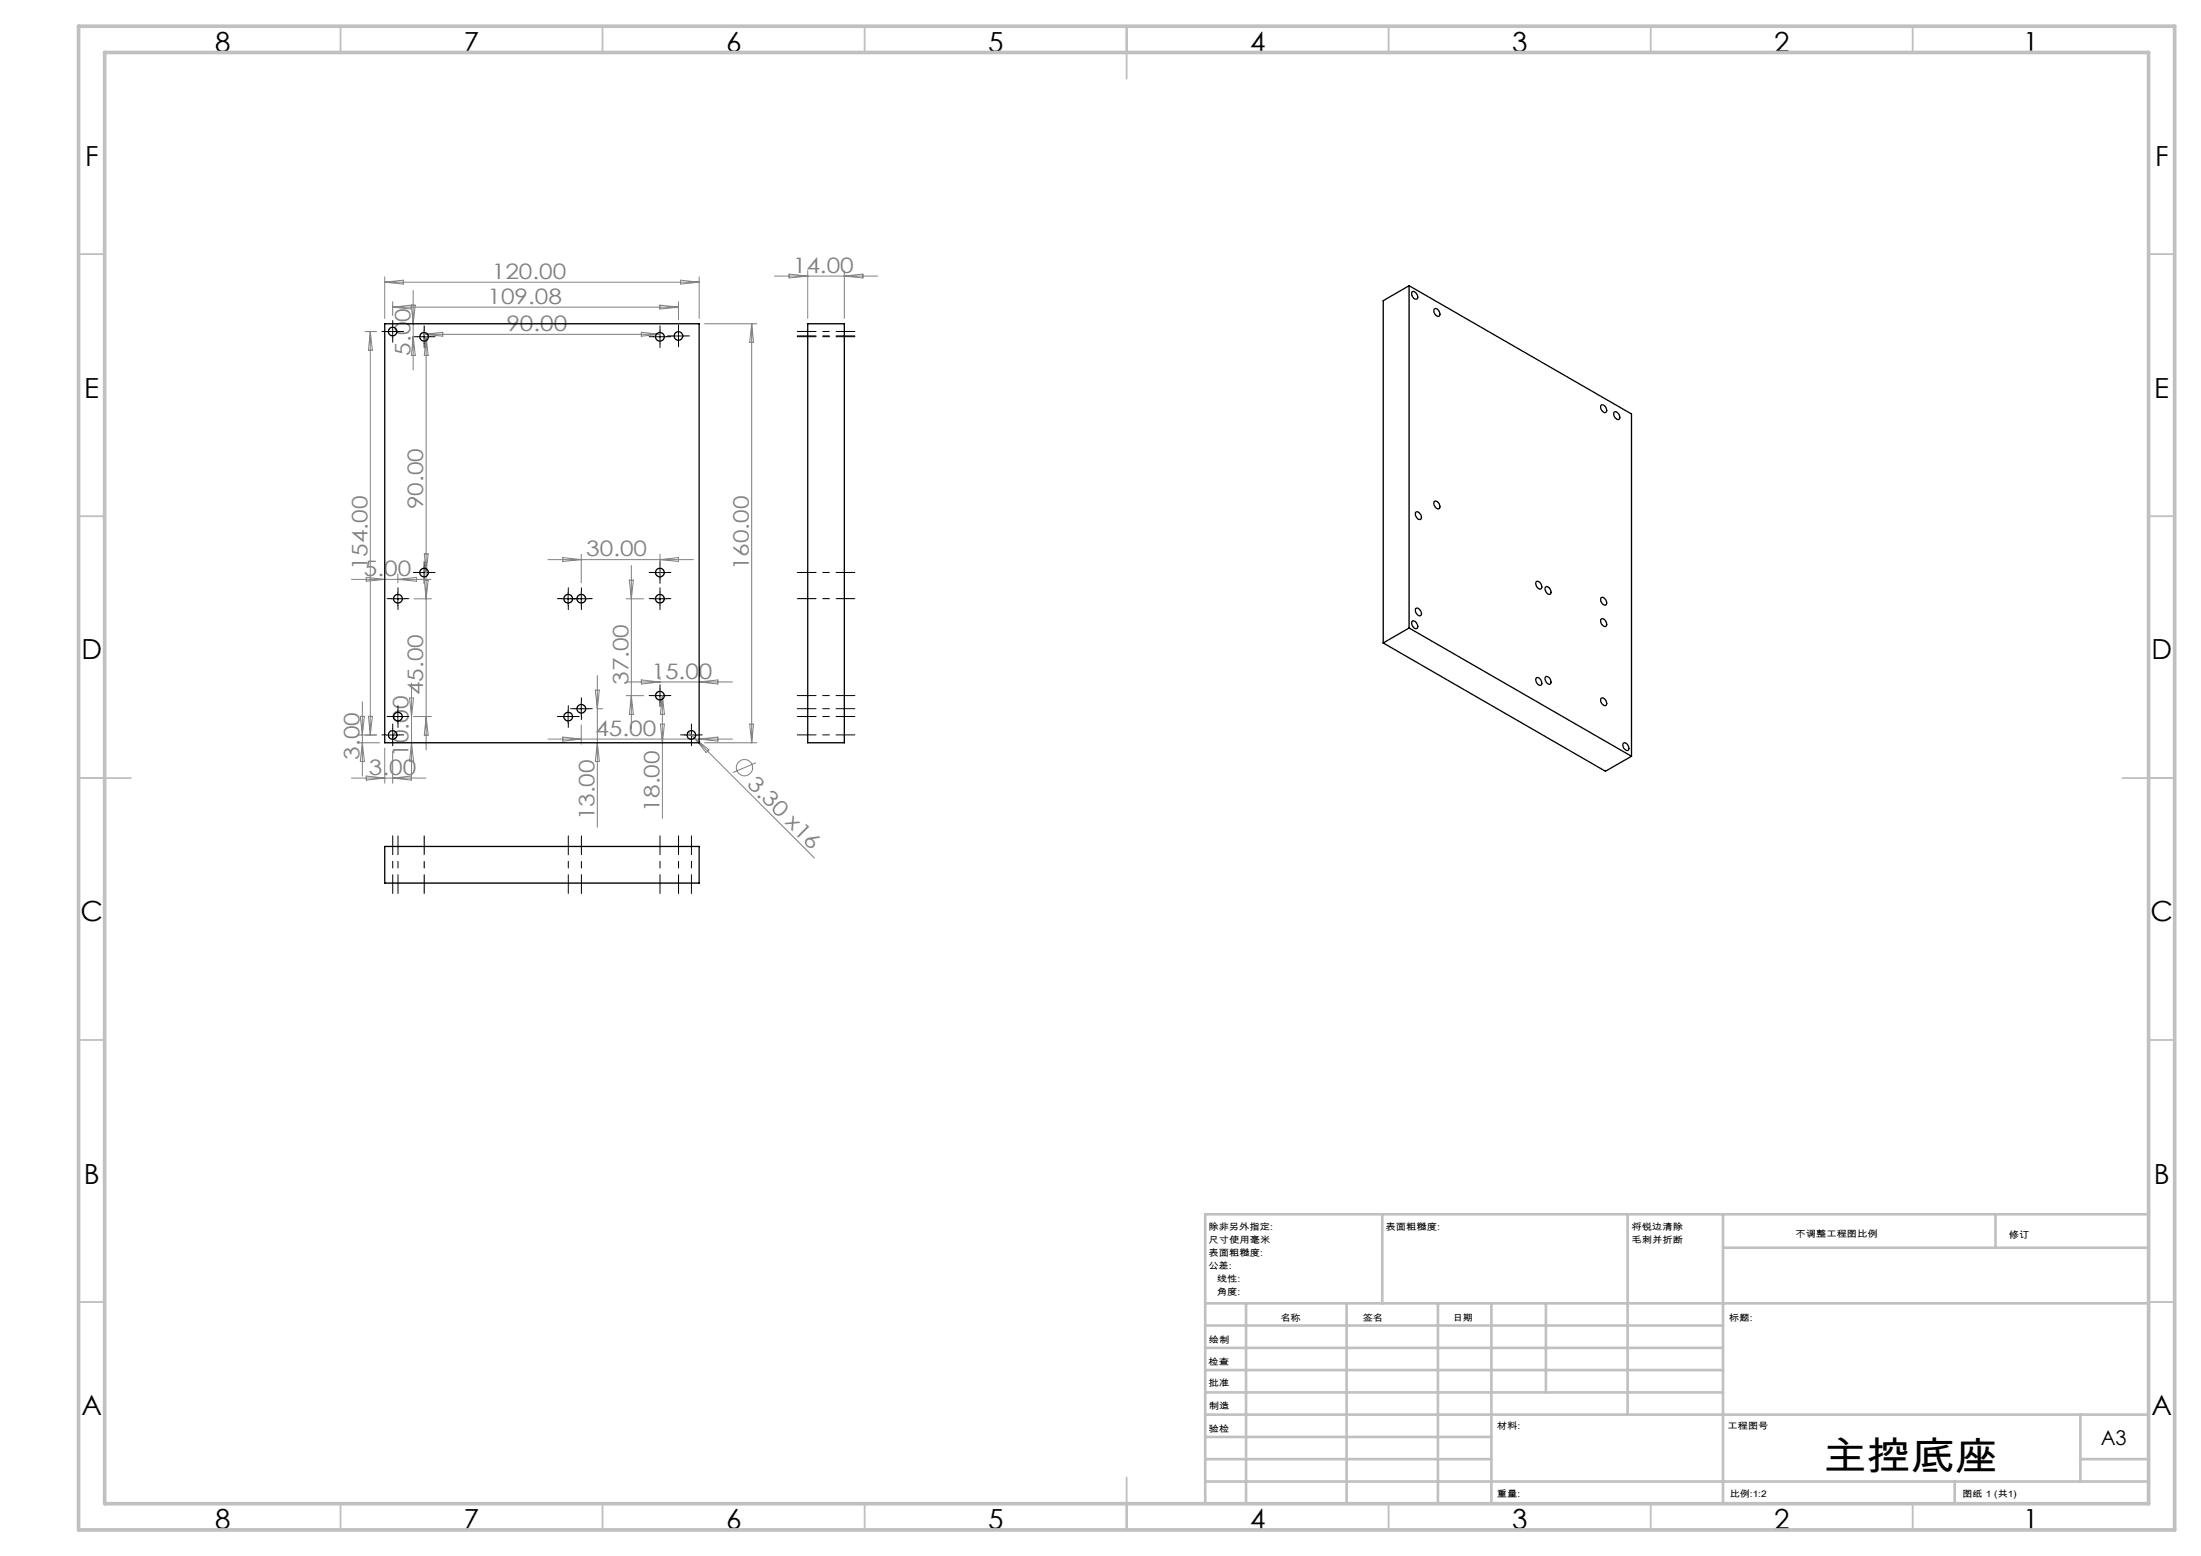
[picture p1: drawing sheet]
<svg xmlns="http://www.w3.org/2000/svg" width="420mm" height="297mm" viewBox="0 0 420 297" stroke-linecap="round" stroke-linejoin="round" font-family="sans-serif">
<g fill="none" stroke="#808080" stroke-width=".19">
<path d="M73.4 52.8v8M73.4 53.9h60M73.4 53.9l3.6-.4v.7zM74.9 57.6v2.6M74.9 58.6h54.6M78.5 58.2l-3.6 .4M78.5 58.2v.8l-3.6-.4M78.5 58.2h.7l-.4 3.6zM78.8 55.5v15.1M125.9 58.2l3.6 .4-3.6 .4zM129.5 57.6v3.5M129.9 53.5l3.5 .4-3.5 .3z"/>
<path d="M133.4 52.8v8M147.8 52.7h19.7M150.6 52.3l3.5 .4-3.5 .4zM154.1 51.7v9.1M161.1 51.7v9.1M161.1 52.7l3.6-.4v.8zM69.7 63.3h2.2M70.7 63.3v77M70.7 63.3l.3 3.5h-.7zM78.8 64.3l.4 3.5h-.7zM80.9 63.8h45M80.9 63.8l3.6-.4v.8z"/>
<path d="M81.3 64.3l.4 3.5h-.7zM81.3 64.3v78.8M122.4 63.4l3.5 .4-3.5 .4zM134.4 61.8h10M143.4 61.8v80M143.4 61.8l.4 3.5h-.7zM67.1 110.6h15.2M69.9 110.2l3.5 .4-3.5 .3zM75.9 109.6v1.6M75.9 110.6l3.6-.4v.7zM79 114.3h3.3M81 105.7h.7l-.4 3.6z"/>
<path d="M81 110.7h.7l-.4 3.6zM104.6 106.8h27.7M107.4 106.4l3.5 .4-3.5 .4zM110.9 105.8v5.4M119.5 114.3h3.3M120.1 110.7h.8l-.4 3.6zM120.5 107.9v31.2M125.9 106.8l3.6-.4v.8zM125.9 105.8v5.4M68.8 136.7h.7l-.4 3.6zM69.1 133.9v14.2M70.3 136.7h.7l-.3 3.6z"/>
<path d="M78.1 133.2h.8l-.4 3.6zM78.5 130.4v17.7M79 136.8h3.3M81.3 136.8l.4 3.5h-.7zM110.9 138.4v3.7M113.6 131.7h.8l-.4 3.6zM114 128.9v29M114 135.3h1M119.5 132.8h3.3M119.6 130.2h20.2M120.5 132.8l.4 3.5h-.8zM122.4 129.8l3.5 .4-3.5 .4z"/>
<path d="M125.9 129.2v.5M126 138.2h.8l-.4 3.6zM126.4 132.8l.4 3.5h-.8zM126.4 132.8v23.4M131.3 139.7l24.1 24.1M133.4 130.2l3.6-.4v.8zM143.1 138.2h.7l-.4 3.6zM67.1 148.5h14.2M68.2 140.3h3.7M68.2 141.8h4.2M69.1 141.8l.4 3.5h-.7zM69.9 148.1l3.5 .4-3.5 .4z"/>
<path d="M73.4 142.8v6.7M74.9 143.4v6.1M74.9 148.5l3.6-.4v.8zM78.5 141.8l.4 3.5h-.8zM104.6 141.1h35.2M107.4 140.7l3.5 .4-3.5 .4zM114 141.8l.4 3.5h-.8zM132.5 140.9l2.8 2.2-.5 .5zM133.4 141.1l3.6-.4v.8zM134.4 141.8h10M144.3 145.6l-4.4 1.9"/>
<circle cx="142.1" cy="146.5" r="1.55"/>
</g>
<g fill="none" stroke="#000" stroke-width=".19" stroke-dasharray="15.2 1.3 1.3 1.3" stroke-dashoffset="11.6">
<path d="M152.1 63.3h11M152.1 64.1h11M152.1 64.3h11M152.1 114.3h11M152.1 109.3h11M152.1 136.8h11M152.1 135.3h11M152.1 132.8h11M74.9 159.5v11M75.9 159.5v11M80.9 159.5v11M108.4 159.5v11"/>
<path d="M110.9 159.5v11M125.9 159.5v11M129.5 159.5v11M131.9 159.5v11M152.1 140.3h11"/>
</g>
<g fill="none" stroke="#000" stroke-width=".19" stroke-dasharray="15.2 1.3 1.3 1.3">
<path d="M73.7 63.3h-.8M74.9 62v-.8M74.9 64.5v.8M76.2 63.3h.8M79.7 64.3h-.8M80.9 63v-.8M80.9 65.5v.8M82.2 64.3h.8M124.7 64.3h-.8M125.9 63v-.8M125.9 65.5v.8M127.2 64.3h.8"/>
<path d="M128.2 64.1h-.8M129.5 62.9v-.9M129.5 65.4v.8M130.7 64.1h.9M74.7 114.3h-.8M75.9 113v-.8M75.9 115.5v.8M77.2 114.3h.8M79.7 109.3h-.8M80.9 108v-.8M80.9 110.5v.8M82.2 109.3h.8"/>
<path d="M107.2 114.3h-.8M108.4 113v-.8M108.4 115.5v.8M109.7 114.3h-.8M109.7 114.3h.8M110.9 113v-.8M110.9 115.5v.8M112.2 114.3h.8M124.7 109.3h-.8M124.7 114.3h-.8M125.9 108v-.8M125.9 110.5v.8"/>
<path d="M125.9 113v-.8M125.9 115.5v.8M127.2 109.3h.8M127.2 114.3h.8M74.7 136.8h-.8M74.9 139v-.8M75.9 135.5v-.8M75.9 138v.8M77.2 136.8h.8M107.2 136.8h-.8M108.4 135.5v-.8M108.4 138v.8"/>
<path d="M109.7 135.3h-.8M109.7 136.8h.8M110.9 134v-.8M110.9 136.5v.8M112.2 135.3h.8M124.7 132.8h-.8M125.9 131.5v-.8M125.9 134v.8M127.2 132.8h.8M131.9 139v-.8M73.7 140.3h-.8M74.9 141.5v.8"/>
<path d="M76.2 140.3h.8M130.7 140.3h-.8M131.9 141.5v.8M133.2 140.3h.8"/>
</g>
<g fill="none" stroke="#000" stroke-width=".19">
<path d="M73.7 63.3h2.5M74.9 62.1v2.4M79.7 64.3h2.5M80.9 63v2.5M124.7 64.3h2.5M125.9 63v2.5M128.2 64.1h2.5M129.5 62.9v2.5M74.7 114.3h2.5M75.9 113v2.5M79.7 109.3h2.5M80.9 108.1v2.4"/>
<path d="M107.2 114.3h5M108.4 113v2.5M110.9 113v2.5M124.7 109.3h2.5M124.7 114.3h2.5M125.9 108.1v2.4M125.9 113v2.5M74.7 136.8h2.5M74.9 139v2.5M75.9 135.5v2.5M107.2 136.8h2.5M108.4 135.5v2.5"/>
<path d="M109.7 135.3h2.5M110.9 134.1v2.4M124.7 132.8h2.5M125.9 131.5v2.6M131.9 139v2.5M73.7 140.3h2.5M130.7 140.3h2.5"/>
</g>
<g fill="none" stroke="#c0c0c0" stroke-width=".35">
<path d="M65 5v5M115 5v5M165 5v5M215 5v10M265 5v5M315 5v5M365 5v5M15 48.5h5M410 48.5h5M15 98.5h5M410 98.5h5M15 148.5h10"/>
<path d="M405 148.5h10M15 198.5h5M410 198.5h5M15 248.5h5M410 248.5h5M65 287v5M115 287v5M165 287v5M215 282v10M265 287v5M315 287v5M365 287v5"/>
</g>
<g fill="none" stroke="#c0c0c0" stroke-width=".5">
<path d="M263.8 231.8v17M310.6 231.8v38.2M328.8 231.8v55.2M328.8 238.2h81.2M380.8 231.8v6.4M410 231.8h-180v55.2M230 248.8h180M230 257.3h98.8M230 253h98.8M237.8 248.8v38.2M257 248.8v38.2M274.4 248.8v38.2"/>
<path d="M284.6 248.8v38.2M295 248.8v17M230 265.8h98.8M230 261.5h98.8M230 278.5h54.6M230 274.3h54.6M230 270h180M397 278.5h13M397 270v12.8M230 282.8h180M373 282.8v4.2"/>
</g>
<path d="M15 5h400v287h-400zM20 10h390v277h-390z" fill="none" stroke="#c0c0c0" stroke-width=".7"/>
<g fill="none" stroke="#000" stroke-width=".25">
<path d="M268.9 54.5v65.4M268.9 54.5l42.4 24.5v65.4M268.9 54.5l-5 2.9v65.3M269.5 55.7a.92 .92 0 0 1 .9 .4 .92 .92 0 0 1-.1 1 .99 .99 0 0 1-.8-1.4zM273.6 59.1a.72 .72 0 0 1 .8 0 .72 .72 0 0 1 .3 .7v.5a.89 .89 0 0 1-1.1-1.1zM73.4 61.8h60v80h-60zM154.1 61.8h7v80h-7zM305.6 77.3a.92 .92 0 0 1 .8 .5 .92 .92 0 0 1 0 .9 .99 .99 0 0 1-.8-1.4zM308 78.7a.82 .82 0 0 1 .8 .2 .82 .82 0 0 1 .3 .8 .37 .37 0 0 1-.3 .4 .37 .37 0 0 1-.4-.2l-.4-.6zM270.1 97.8a.77 .77 0 0 1 1.1 .8 .45 .45 0 0 1-.2 .6 .45 .45 0 0 1-.6-.4l-.3-.4zM273.8 95.7a.92 .92 0 0 1 .8 .4 .92 .92 0 0 1 0 1 .99 .99 0 0 1-.8-1.4zM268.9 119.9l42.4 24.5"/>
<path d="M268.9 119.9l-5 2.8M269.5 118.5a.92 .92 0 0 1 .9 .5 .92 .92 0 0 1-.1 1 .99 .99 0 0 1-.8-1.5zM270.1 116.2a.77 .77 0 0 1 1.1 .7 .46 .46 0 0 1-.2 .7 .46 .46 0 0 1-.6-.4l-.3-.4zM293.2 111a.92 .92 0 0 1 .9 .4 .92 .92 0 0 1-.1 1 .99 .99 0 0 1-.8-1.4zM294.9 112.1a.74 .74 0 0 1 1 .8 .45 .45 0 0 1-.2 .6 .45 .45 0 0 1-.6-.4l-.3-.6zM305.5 114.2a.81 .81 0 0 1 .8 .1 .81 .81 0 0 1 .3 .8 .44 .44 0 0 1-.4 .5 .44 .44 0 0 1-.5-.4l-.2-.4zM305.5 118.2a.72 .72 0 0 1 .7 .1 .72 .72 0 0 1 .4 .7l-.1 .5a.89 .89 0 0 1-1.1-1.1zM263.9 122.7l42.5 24.5 4.9-2.8M293.2 129.4a.92 .92 0 0 1 .9 .4 .92 .92 0 0 1-.1 1 .99 .99 0 0 1-.8-1.4zM294.9 129.3a.74 .74 0 0 1 1 .7 .45 .45 0 0 1-.2 .6 .45 .45 0 0 1-.6-.3l-.3-.7zM305.5 133.3a.81 .81 0 0 1 .8 .2 .81 .81 0 0 1 .3 .8 .35 .35 0 0 1-.1 .3 .35 .35 0 0 1-.4 .1l-.6-.8zM309.8 141.8a.92 .92 0 0 1 .9 .5 .92 .92 0 0 1-.1 1 .99 .99 0 0 1-.8-1.5z"/>
<path d="M73.4 161.6h60v7h-60z"/>
<circle cx="74.9" cy="63.3" r=".82"/>
<circle cx="80.9" cy="64.3" r=".83"/>
<circle cx="125.9" cy="64.3" r=".83"/>
<circle cx="129.5" cy="64.1" r=".82"/>
<circle cx="75.9" cy="114.3" r=".83"/>
<circle cx="80.9" cy="109.3" r=".82"/>
<circle cx="108.4" cy="114.3" r=".83"/>
<circle cx="110.9" cy="114.3" r=".83"/>
<circle cx="125.9" cy="114.3" r=".83"/>
<circle cx="125.9" cy="109.3" r=".82"/>
<circle cx="75.9" cy="136.8" r=".83"/>
<circle cx="108.4" cy="136.8" r=".83"/>
<circle cx="110.9" cy="135.3" r=".82"/>
<circle cx="125.9" cy="132.8" r=".82"/>
<circle cx="74.9" cy="140.3" r=".83"/>
<circle cx="131.9" cy="140.3" r=".83"/>
</g>
<text font-size="7.4" x="347.9" y="280.5">主控底座</text>
<g font-size="5.3">
<text x="41" y="9.9">8</text>
<text x="88.5" y="9.9">7</text>
<text x="138.5" y="9.9">6</text>
<text x="188.5" y="9.9">5</text>
<text x="238.5" y="9.9">4</text>
<text x="288.5" y="9.9">3</text>
<text x="338.5" y="9.9">2</text>
<text x="386" y="9.9">1</text>
<text x="16.2" y="31.7">F</text>
<text x="411.2" y="31.7">F</text>
<text x="16.1" y="75.9">E</text>
<text x="411.1" y="75.9">E</text>
<text x="15.5" y="125.9">D</text>
<text x="410.5" y="125.9">D</text>
<text x="15.4" y="175.9">C</text>
<text x="410.4" y="175.9">C</text>
<text x="16" y="225.9">B</text>
<text x="411" y="225.9">B</text>
<text x="15.5" y="270.2">A</text>
<text x="410.5" y="270.2">A</text>
<text x="41" y="291.9">8</text>
<text x="88.5" y="291.9">7</text>
<text x="138.5" y="291.9">6</text>
<text x="188.5" y="291.9">5</text>
<text x="238.5" y="291.9">4</text>
<text x="288.5" y="291.9">3</text>
<text x="338.5" y="291.9">2</text>
<text x="386" y="291.9">1</text>
</g>
<g font-size="4.1" fill="#808080">
<text x="93.9" y="53.3">120.00</text>
<text x="151.3" y="52.1">14.00</text>
<text x="93" y="58">109.08</text>
<text x="96.6" y="63.2">90.00</text>
<text x="78.3" y="67.9" transform="rotate(-90 78.3 67.9)">5.00</text>
<text x="80.8" y="97.2" transform="rotate(-90 80.8 97.2)">90.00</text>
<text x="111.9" y="106.2">30.00</text>
<text x="69.5" y="110">5.00</text>
<text x="70.1" y="108.9" transform="rotate(-90 70.1 108.9)">154.00</text>
<text x="142.9" y="108.9" transform="rotate(-90 142.9 108.9)">160.00</text>
<text x="119.9" y="130.7" transform="rotate(-90 119.9 130.7)">37.00</text>
<text x="124.3" y="129.6">15.00</text>
<text x="80.8" y="132.7" transform="rotate(-90 80.8 132.7)">45.00</text>
<text x="113.6" y="140.5">45.00</text>
<text x="68.6" y="145" transform="rotate(-90 68.6 145)">3.00</text>
<text x="70.4" y="147.9">3.00</text>
<text x="78" y="144.5" transform="rotate(-90 78 144.5)">10.00</text>
<text x="142.4" y="149.8" transform="rotate(45 142.4 149.8)">3.30 x16</text>
<text x="125.8" y="154.9" transform="rotate(-90 125.8 154.9)">18.00</text>
<text x="113.4" y="156.6" transform="rotate(-90 113.4 156.6)">13.00</text>
</g>
<text font-size="3.9" x="400.9" y="275.8">A3</text>
<g font-size="1.7">
<text x="230.6" y="234.8">除非另外指定:</text>
<text x="230.6" y="237.3">尺寸使用毫米</text>
<text x="230.6" y="239.8">表面粗糙度:</text>
<text x="264.4" y="234.8">表面粗糙度:</text>
<text x="311.3" y="234.7">将锐边清除</text>
<text x="311.3" y="237.2">毛刺并折断</text>
<text x="342.6" y="236.2">不调整工程图比例</text>
<text x="383.3" y="236.4">修订</text>
<text x="230.6" y="242.3">公差:</text>
<text x="232.2" y="244.8">线性:</text>
<text x="232.2" y="247.3">角度:</text>
<text x="230.7" y="256.3">绘制</text>
<text x="244.3" y="252.2">名称</text>
<text x="260" y="252.1">签名</text>
<text x="277.2" y="252.1">日期</text>
<text x="330" y="252.1">标题:</text>
<text x="230.6" y="260.5">检查</text>
<text x="230.6" y="264.5">批准</text>
<text x="230.7" y="269">制造</text>
<text x="230.7" y="273.3">验检</text>
<text x="285.6" y="272.7">材料:</text>
<text x="329.6" y="272.7">工程图号</text>
<text x="285.6" y="285.7">重量:</text>
<text x="330.1" y="285.8">比例:1:2</text>
<text x="374.5" y="285.8">图纸 1 (共1)</text>
</g>
</svg>
